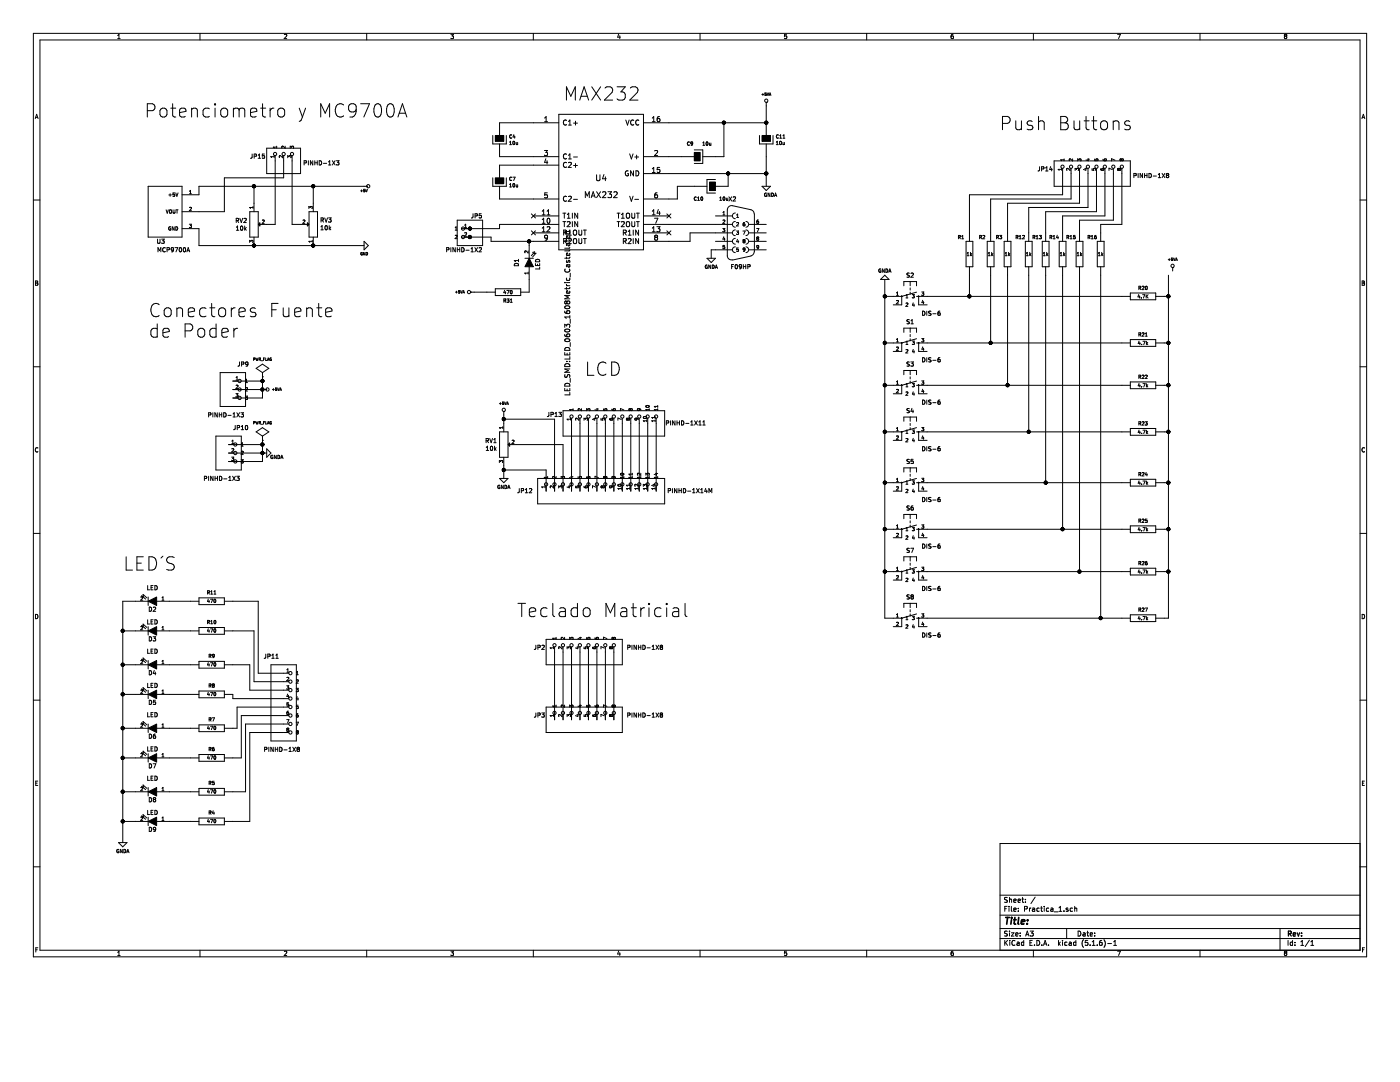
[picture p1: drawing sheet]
EESchema Schematic File Version 4
EELAYER 30 0
EELAYER END
$Descr A3 16535 11693
encoding utf-8
Sheet 1 1
Title ""
Date ""
Rev ""
Comp ""
Comment1 ""
Comment2 ""
Comment3 ""
Comment4 ""
$EndDescr
$Comp
L pinhead:PINHD-1X3 JP15
U 1 1
P 3350 1800
F 0 "JP15" V 3300 2200 50  0000 R CNN
F 1 "PINHD-1X3" V 3221 1572 50  0000 R CNN
F 2 "TerminalBlock_4Ucon:TerminalBlock_4Ucon_1x03_P3.50mm_Horizontal" H 3350 1950 50  0001 C CNN
F 3 "" H 3350 1800 50  0001 C CNN
	1    3350 1800
	0    -1   -1   0   
$EndComp
Wire Wire Line
	2350 2700 2350 2900
$Comp
L power:GND #PWR0101
U 1 1
P 4300 2900
F 0 "#PWR0101" H 4300 2900 30  0001 C CNN
F 1 "GND" V 4200 2850 30  0000 L CNN
F 2 "" H 4300 2900 60  0000 C CNN
F 3 "" H 4300 2900 60  0000 C CNN
	1    4300 2900
	0    -1   -1   0   
$EndComp
Wire Wire Line
	2350 2300 2350 2200
Wire Wire Line
	2350 2200 3000 2200
$Comp
L power:+5V #PWR0102
U 1 1
P 4300 2200
F 0 "#PWR0102" H 4300 2290 20  0001 C CNN
F 1 "+5V" V 4350 2150 30  0000 L CNN
F 2 "" H 4300 2200 60  0000 C CNN
F 3 "" H 4300 2200 60  0000 C CNN
	1    4300 2200
	0    1    1    0   
$EndComp
Wire Wire Line
	2350 2500 2650 2500
Wire Wire Line
	2650 2500 2650 2100
Wire Wire Line
	2650 2100 3350 2100
Wire Wire Line
	3350 2100 3350 1900
Wire Wire Line
	3000 2400 3000 2200
Connection ~ 3000 2200
Wire Wire Line
	2350 2900 3000 2900
$Comp
L device:POT RV2
U 1 1
P 3000 2650
F 0 "RV2" V 2954 2572 50  0000 R CNN
F 1 "10k" V 3045 2572 50  0000 R CNN
F 2 "Potentiometer_THT:Potentiometer_ACP_CA6-H2,5_Horizontal" H 3000 2650 60  0001 C CNN
F 3 "" H 3000 2650 60  0000 C CNN
	1    3000 2650
	0    1    1    0   
$EndComp
Connection ~ 3000 2900
Wire Wire Line
	3000 2900 3700 2900
$Comp
L device:POT RV3
U 1 1
P 3700 2650
F 0 "RV3" V 3746 2572 50  0000 R CNN
F 1 "10k" V 3655 2572 50  0000 R CNN
F 2 "Potentiometer_THT:Potentiometer_ACP_CA6-H2,5_Horizontal" H 3700 2650 60  0001 C CNN
F 3 "" H 3700 2650 60  0000 C CNN
	1    3700 2650
	0    -1   -1   0   
$EndComp
Connection ~ 3700 2900
Wire Wire Line
	3700 2900 4300 2900
Wire Wire Line
	3150 2650 3250 2650
Wire Wire Line
	3250 2650 3250 1900
Wire Wire Line
	3000 2200 3700 2200
Wire Wire Line
	3700 2400 3700 2200
Connection ~ 3700 2200
Wire Wire Line
	3700 2200 4300 2200
Wire Wire Line
	3550 2650 3450 2650
Wire Wire Line
	3450 2650 3450 1900
$Comp
L user:MCP9700A U3
U 1 1
P 1950 2500
F 0 "U3" H 1900 2150 50  0000 C CNN
F 1 "MCP9700A" H 2050 2050 50  0000 C CNN
F 2 "Package_TO_SOT_THT:TO-220-2_Vertical" H 1850 2650 50  0001 C CNN
F 3 "" H 1850 2500 60  0000 C CNN
	1    1950 2500
	1    0    0    -1  
$EndComp
$Comp
L pinhead:PINHD-1X3 JP9
U 1 1
P 2850 4600
F 0 "JP9" H 2800 4900 50  0000 L CNN
F 1 "PINHD-1X3" H 2450 4300 50  0000 L CNN
F 2 "TerminalBlock_4Ucon:TerminalBlock_4Ucon_1x03_P3.50mm_Horizontal" H 2850 4750 50  0001 C CNN
F 3 "" H 2850 4600 50  0001 C CNN
	1    2850 4600
	1    0    0    -1  
$EndComp
$Comp
L pinhead:PINHD-1X3 JP10
U 1 1
P 2800 5350
F 0 "JP10" H 2750 5650 50  0000 L CNN
F 1 "PINHD-1X3" H 2400 5050 50  0000 L CNN
F 2 "TerminalBlock_4Ucon:TerminalBlock_4Ucon_1x03_P3.50mm_Horizontal" H 2800 5500 50  0001 C CNN
F 3 "" H 2800 5350 50  0001 C CNN
	1    2800 5350
	1    0    0    -1  
$EndComp
$Comp
L power:PWR_FLAG #FLG0101
U 1 1
P 3100 4450
F 0 "#FLG0101" H 3100 4545 30  0001 C CNN
F 1 "PWR_FLAG" H 3100 4658 30  0000 C CNN
F 2 "" H 3100 4450 60  0000 C CNN
F 3 "" H 3100 4450 60  0000 C CNN
	1    3100 4450
	1    0    0    -1  
$EndComp
$Comp
L power:+5VA #PWR0106
U 1 1
P 3100 4600
F 0 "#PWR0106" H 3100 4730 20  0001 C CNN
F 1 "+5VA" V 3100 4708 30  0000 L CNN
F 2 "" H 3100 4600 60  0000 C CNN
F 3 "" H 3100 4600 60  0000 C CNN
	1    3100 4600
	0    1    -1   0   
$EndComp
Wire Wire Line
	2750 4600 3100 4600
Wire Wire Line
	2750 4500 3100 4500
Wire Wire Line
	3100 4500 3100 4450
Wire Wire Line
	2750 4700 3100 4700
Wire Wire Line
	3100 4700 3100 4600
Connection ~ 3100 4600
Wire Wire Line
	3100 4500 3100 4600
Connection ~ 3100 4500
$Comp
L power:PWR_FLAG #FLG0102
U 1 1
P 3100 5200
F 0 "#FLG0102" H 3100 5295 30  0001 C CNN
F 1 "PWR_FLAG" H 3100 5408 30  0000 C CNN
F 2 "" H 3100 5200 60  0000 C CNN
F 3 "" H 3100 5200 60  0000 C CNN
	1    3100 5200
	1    0    0    -1  
$EndComp
Wire Wire Line
	2700 5350 3100 5350
Wire Wire Line
	3100 5200 3100 5250
Connection ~ 3100 5350
Wire Wire Line
	2700 5250 3100 5250
Connection ~ 3100 5250
Wire Wire Line
	3100 5250 3100 5350
Wire Wire Line
	2700 5450 3100 5450
Wire Wire Line
	3100 5450 3100 5350
Wire Wire Line
	3100 5350 3150 5350
$Comp
L power:GNDA #PWR0107
U 1 1
P 3150 5350
F 0 "#PWR0107" H 3150 5350 40  0001 C CNN
F 1 "GNDA" V 3100 5150 40  0000 L CNN
F 2 "" H 3150 5350 60  0000 C CNN
F 3 "" H 3150 5350 60  0000 C CNN
	1    3150 5350
	0    -1   -1   0   
$EndComp
$Comp
L pinhead:PINHD-1X11 JP13
U 1 1
P 7250 4900
F 0 "JP13" V 7250 5600 50  0000 C CNN
F 1 "PINHD-1X11" V 7150 4050 50  0000 C CNN
F 2 "TerminalBlock_4Ucon:TerminalBlock_4Ucon_1x11_P3.50mm_Horizontal" H 7250 5050 50  0001 C CNN
F 3 "" H 7250 4900 50  0001 C CNN
	1    7250 4900
	0    -1   -1   0   
$EndComp
$Comp
L device:POT RV1
U 1 1
P 5950 5250
F 0 "RV1" V 5904 5173 50  0000 R CNN
F 1 "10k" V 5995 5173 50  0000 R CNN
F 2 "Potentiometer_THT:Potentiometer_ACP_CA6-H2,5_Horizontal" H 5950 5250 60  0001 C CNN
F 3 "" H 5950 5250 60  0000 C CNN
	1    5950 5250
	0    1    1    0   
$EndComp
$Comp
L pinhead:PINHD-1X14M JP12
U 1 1
P 7050 5700
F 0 "JP12" V 6950 6550 50  0000 C CNN
F 1 "PINHD-1X14M" V 6950 4600 50  0000 C CNN
F 2 "TerminalBlock_4Ucon:TerminalBlock_4Ucon_1x14_P3.50mm_Horizontal" H 7050 5850 50  0001 C CNN
F 3 "" H 7050 5700 50  0001 C CNN
	1    7050 5700
	0    -1   -1   0   
$EndComp
$Comp
L power:GNDA #PWR0108
U 1 1
P 5950 5650
F 0 "#PWR0108" H 5950 5650 40  0001 C CNN
F 1 "GNDA" H 5950 5550 40  0000 C CNN
F 2 "" H 5950 5650 60  0000 C CNN
F 3 "" H 5950 5650 60  0000 C CNN
	1    5950 5650
	1    0    0    -1  
$EndComp
$Comp
L power:+5VA #PWR0109
U 1 1
P 5950 4900
F 0 "#PWR0109" H 5950 5030 20  0001 C CNN
F 1 "+5VA" H 5950 5038 30  0000 C CNN
F 2 "" H 5950 4900 60  0000 C CNN
F 3 "" H 5950 4900 60  0000 C CNN
	1    5950 4900
	1    0    0    -1  
$EndComp
Wire Wire Line
	5950 4900 5950 4950
Wire Wire Line
	5950 5500 5950 5550
Wire Wire Line
	5950 5550 6450 5550
Wire Wire Line
	6450 5550 6450 5800
Connection ~ 5950 5550
Wire Wire Line
	5950 5550 5950 5650
Wire Wire Line
	5950 4950 6550 4950
Connection ~ 5950 4950
Wire Wire Line
	5950 4950 5950 5000
Wire Wire Line
	6100 5250 6650 5250
Wire Wire Line
	6650 5250 6650 5800
Wire Wire Line
	6550 4950 6550 5800
Wire Wire Line
	6750 5800 6750 5000
Wire Wire Line
	6850 5800 6850 5000
Wire Wire Line
	6950 5000 6950 5800
Wire Wire Line
	7050 5000 7050 5800
Wire Wire Line
	7150 5800 7150 5000
Wire Wire Line
	7250 5800 7250 5000
Wire Wire Line
	7350 5800 7350 5000
Wire Wire Line
	7450 5000 7450 5800
Wire Wire Line
	7550 5800 7550 5000
Wire Wire Line
	7650 5000 7650 5800
Wire Wire Line
	7750 5800 7750 5000
$Comp
L switch-tact:DTSM-6 S2
U 1 1
P 10750 3500
F 0 "S2" V 10500 3500 50  0000 C CNN
F 1 "DIS-6" V 10950 3750 50  0000 C CNN
F 2 "Button_Switch_THT:SW_PUSH_6mm" H 10750 3650 50  0001 C CNN
F 3 "" H 10750 3500 50  0001 C CNN
	1    10750 3500
	0    1    1    0   
$EndComp
$Comp
L switch-tact:DTSM-6 S1
U 1 1
P 10750 4050
F 0 "S1" V 10500 4050 50  0000 C CNN
F 1 "DIS-6" V 10950 4300 50  0000 C CNN
F 2 "Button_Switch_THT:SW_PUSH_6mm" H 10750 4200 50  0001 C CNN
F 3 "" H 10750 4050 50  0001 C CNN
	1    10750 4050
	0    1    1    0   
$EndComp
$Comp
L switch-tact:DTSM-6 S3
U 1 1
P 10750 4550
F 0 "S3" V 10500 4550 50  0000 C CNN
F 1 "DIS-6" V 10950 4800 50  0000 C CNN
F 2 "Button_Switch_THT:SW_PUSH_6mm" H 10750 4700 50  0001 C CNN
F 3 "" H 10750 4550 50  0001 C CNN
	1    10750 4550
	0    1    1    0   
$EndComp
$Comp
L switch-tact:DTSM-6 S4
U 1 1
P 10750 5100
F 0 "S4" V 10500 5100 50  0000 C CNN
F 1 "DIS-6" V 10950 5350 50  0000 C CNN
F 2 "Button_Switch_THT:SW_PUSH_6mm" H 10750 5250 50  0001 C CNN
F 3 "" H 10750 5100 50  0001 C CNN
	1    10750 5100
	0    1    1    0   
$EndComp
$Comp
L switch-tact:DTSM-6 S5
U 1 1
P 10750 5700
F 0 "S5" V 10500 5700 50  0000 C CNN
F 1 "DIS-6" V 10950 5950 50  0000 C CNN
F 2 "Button_Switch_THT:SW_PUSH_6mm" H 10750 5850 50  0001 C CNN
F 3 "" H 10750 5700 50  0001 C CNN
	1    10750 5700
	0    1    1    0   
$EndComp
$Comp
L switch-tact:DTSM-6 S6
U 1 1
P 10750 6250
F 0 "S6" V 10500 6250 50  0000 C CNN
F 1 "DIS-6" V 10950 6500 50  0000 C CNN
F 2 "Button_Switch_THT:SW_PUSH_6mm" H 10750 6400 50  0001 C CNN
F 3 "" H 10750 6250 50  0001 C CNN
	1    10750 6250
	0    1    1    0   
$EndComp
$Comp
L switch-tact:DTSM-6 S7
U 1 1
P 10750 6750
F 0 "S7" V 10500 6750 50  0000 C CNN
F 1 "DIS-6" V 10950 7000 50  0000 C CNN
F 2 "Button_Switch_THT:SW_PUSH_6mm" H 10750 6900 50  0001 C CNN
F 3 "" H 10750 6750 50  0001 C CNN
	1    10750 6750
	0    1    1    0   
$EndComp
$Comp
L switch-tact:DTSM-6 S8
U 1 1
P 10750 7300
F 0 "S8" V 10500 7300 50  0000 C CNN
F 1 "DIS-6" V 10950 7550 50  0000 C CNN
F 2 "Button_Switch_THT:SW_PUSH_6mm" H 10750 7450 50  0001 C CNN
F 3 "" H 10750 7300 50  0001 C CNN
	1    10750 7300
	0    1    1    0   
$EndComp
$Comp
L power:GNDA #PWR0110
U 1 1
P 10450 3300
F 0 "#PWR0110" H 10450 3300 40  0001 C CNN
F 1 "GNDA" H 10450 3200 40  0000 C CNN
F 2 "" H 10450 3300 60  0000 C CNN
F 3 "" H 10450 3300 60  0000 C CNN
	1    10450 3300
	1    0    0    1   
$EndComp
Wire Wire Line
	10450 3300 10450 3500
Wire Wire Line
	10450 7300 10550 7300
Wire Wire Line
	10550 3500 10450 3500
Connection ~ 10450 3500
Wire Wire Line
	10450 3500 10450 4050
Wire Wire Line
	10450 4050 10550 4050
Connection ~ 10450 4050
Wire Wire Line
	10450 4050 10450 4550
Wire Wire Line
	10550 4550 10450 4550
Connection ~ 10450 4550
Wire Wire Line
	10450 4550 10450 5100
Wire Wire Line
	10550 5100 10450 5100
Connection ~ 10450 5100
Wire Wire Line
	10450 5100 10450 5700
Wire Wire Line
	10550 5700 10450 5700
Connection ~ 10450 5700
Wire Wire Line
	10450 5700 10450 6250
Wire Wire Line
	10550 6250 10450 6250
Connection ~ 10450 6250
Wire Wire Line
	10450 6250 10450 6750
Wire Wire Line
	10550 6750 10450 6750
Connection ~ 10450 6750
Wire Wire Line
	10450 6750 10450 7300
$Comp
L device:R R20
U 1 1
P 13500 3500
F 0 "R20" V 13400 3500 40  0000 C CNN
F 1 "4.7K" V 13500 3500 40  0000 C CNN
F 2 "Resistor_THT:R_Axial_DIN0204_L3.6mm_D1.6mm_P7.62mm_Horizontal" V 13430 3500 30  0001 C CNN
F 3 "" H 13500 3500 30  0000 C CNN
	1    13500 3500
	0    1    1    0   
$EndComp
$Comp
L device:R R21
U 1 1
P 13500 4050
F 0 "R21" V 13400 4050 40  0000 C CNN
F 1 "4.7k" V 13500 4050 40  0000 C CNN
F 2 "Resistor_THT:R_Axial_DIN0204_L3.6mm_D1.6mm_P7.62mm_Horizontal" V 13430 4050 30  0001 C CNN
F 3 "" H 13500 4050 30  0000 C CNN
	1    13500 4050
	0    1    1    0   
$EndComp
$Comp
L device:R R22
U 1 1
P 13500 4550
F 0 "R22" V 13400 4550 40  0000 C CNN
F 1 "4.7k" V 13500 4550 40  0000 C CNN
F 2 "Resistor_THT:R_Axial_DIN0204_L3.6mm_D1.6mm_P7.62mm_Horizontal" V 13430 4550 30  0001 C CNN
F 3 "" H 13500 4550 30  0000 C CNN
	1    13500 4550
	0    1    1    0   
$EndComp
$Comp
L device:R R23
U 1 1
P 13500 5100
F 0 "R23" V 13400 5100 40  0000 C CNN
F 1 "4.7k" V 13500 5100 40  0000 C CNN
F 2 "Resistor_THT:R_Axial_DIN0204_L3.6mm_D1.6mm_P7.62mm_Horizontal" V 13430 5100 30  0001 C CNN
F 3 "" H 13500 5100 30  0000 C CNN
	1    13500 5100
	0    1    1    0   
$EndComp
$Comp
L device:R R24
U 1 1
P 13500 5700
F 0 "R24" V 13400 5700 40  0000 C CNN
F 1 "4.7k" V 13500 5700 40  0000 C CNN
F 2 "Resistor_THT:R_Axial_DIN0204_L3.6mm_D1.6mm_P7.62mm_Horizontal" V 13430 5700 30  0001 C CNN
F 3 "" H 13500 5700 30  0000 C CNN
	1    13500 5700
	0    1    1    0   
$EndComp
$Comp
L device:R R26
U 1 1
P 13500 6750
F 0 "R26" V 13400 6750 40  0000 C CNN
F 1 "4.7k" V 13500 6750 40  0000 C CNN
F 2 "Resistor_THT:R_Axial_DIN0204_L3.6mm_D1.6mm_P7.62mm_Horizontal" V 13430 6750 30  0001 C CNN
F 3 "" H 13500 6750 30  0000 C CNN
	1    13500 6750
	0    1    1    0   
$EndComp
$Comp
L device:R R27
U 1 1
P 13500 7300
F 0 "R27" V 13400 7300 40  0000 C CNN
F 1 "4.7k" V 13500 7300 40  0000 C CNN
F 2 "Resistor_THT:R_Axial_DIN0204_L3.6mm_D1.6mm_P7.62mm_Horizontal" V 13430 7300 30  0001 C CNN
F 3 "" H 13500 7300 30  0000 C CNN
	1    13500 7300
	0    1    1    0   
$EndComp
$Comp
L power:+5VA #PWR0111
U 1 1
P 13850 3200
F 0 "#PWR0111" H 13850 3330 20  0001 C CNN
F 1 "+5VA" H 13850 3338 30  0000 C CNN
F 2 "" H 13850 3200 60  0000 C CNN
F 3 "" H 13850 3200 60  0000 C CNN
	1    13850 3200
	1    0    0    -1  
$EndComp
Wire Wire Line
	13800 3250 13800 3500
Wire Wire Line
	13800 7300 13750 7300
Wire Wire Line
	13750 4050 13800 4050
Connection ~ 13800 4050
Wire Wire Line
	13800 4050 13800 4550
Wire Wire Line
	13750 4550 13800 4550
Connection ~ 13800 4550
Wire Wire Line
	13800 4550 13800 5100
Wire Wire Line
	13750 5100 13800 5100
Connection ~ 13800 5100
Wire Wire Line
	13800 5100 13800 5700
Wire Wire Line
	13750 5700 13800 5700
Connection ~ 13800 5700
Wire Wire Line
	13800 5700 13800 6250
Wire Wire Line
	13750 6250 13800 6250
Connection ~ 13800 6250
Wire Wire Line
	13800 6250 13800 6750
Wire Wire Line
	13750 6750 13800 6750
Connection ~ 13800 6750
Wire Wire Line
	13800 6750 13800 7300
Wire Wire Line
	13750 3500 13800 3500
Connection ~ 13800 3500
Wire Wire Line
	13800 3500 13800 4050
Wire Wire Line
	10950 3500 11450 3500
Wire Wire Line
	10950 4550 11900 4550
Wire Wire Line
	10950 5100 12150 5100
Wire Wire Line
	10950 6250 12550 6250
Wire Wire Line
	10950 6750 12750 6750
Wire Wire Line
	10950 7300 13000 7300
$Comp
L device:R R25
U 1 1
P 13500 6250
F 0 "R25" V 13400 6250 40  0000 C CNN
F 1 "4.7k" V 13500 6250 40  0000 C CNN
F 2 "Resistor_THT:R_Axial_DIN0204_L3.6mm_D1.6mm_P7.62mm_Horizontal" V 13430 6250 30  0001 C CNN
F 3 "" H 13500 6250 30  0000 C CNN
	1    13500 6250
	0    1    1    0   
$EndComp
$Comp
L device:R R1
U 1 1
P 11450 3000
F 0 "R1" H 11350 3200 40  0000 C CNN
F 1 "1k" H 11450 3000 40  0000 C CNN
F 2 "Resistor_THT:R_Axial_DIN0204_L3.6mm_D1.6mm_P7.62mm_Horizontal" V 11380 3000 30  0001 C CNN
F 3 "" H 11450 3000 30  0000 C CNN
	1    11450 3000
	1    0    0    -1  
$EndComp
$Comp
L device:R R2
U 1 1
P 11700 3000
F 0 "R2" H 11600 3200 40  0000 C CNN
F 1 "1k" H 11700 3000 40  0000 C CNN
F 2 "Resistor_THT:R_Axial_DIN0204_L3.6mm_D1.6mm_P7.62mm_Horizontal" V 11630 3000 30  0001 C CNN
F 3 "" H 11700 3000 30  0000 C CNN
	1    11700 3000
	1    0    0    -1  
$EndComp
$Comp
L device:R R3
U 1 1
P 11900 3000
F 0 "R3" H 11800 3200 40  0000 C CNN
F 1 "1k" H 11900 3000 40  0000 C CNN
F 2 "Resistor_THT:R_Axial_DIN0204_L3.6mm_D1.6mm_P7.62mm_Horizontal" V 11830 3000 30  0001 C CNN
F 3 "" H 11900 3000 30  0000 C CNN
	1    11900 3000
	1    0    0    -1  
$EndComp
$Comp
L device:R R12
U 1 1
P 12150 3000
F 0 "R12" H 12050 3200 40  0000 C CNN
F 1 "1k" H 12150 3000 40  0000 C CNN
F 2 "Resistor_THT:R_Axial_DIN0204_L3.6mm_D1.6mm_P7.62mm_Horizontal" V 12080 3000 30  0001 C CNN
F 3 "" H 12150 3000 30  0000 C CNN
	1    12150 3000
	1    0    0    -1  
$EndComp
$Comp
L device:R R13
U 1 1
P 12350 3000
F 0 "R13" H 12250 3200 40  0000 C CNN
F 1 "1k" H 12350 3000 40  0000 C CNN
F 2 "Resistor_THT:R_Axial_DIN0204_L3.6mm_D1.6mm_P7.62mm_Horizontal" V 12280 3000 30  0001 C CNN
F 3 "" H 12350 3000 30  0000 C CNN
	1    12350 3000
	1    0    0    -1  
$EndComp
$Comp
L device:R R14
U 1 1
P 12550 3000
F 0 "R14" H 12450 3200 40  0000 C CNN
F 1 "1k" H 12550 3000 40  0000 C CNN
F 2 "Resistor_THT:R_Axial_DIN0204_L3.6mm_D1.6mm_P7.62mm_Horizontal" V 12480 3000 30  0001 C CNN
F 3 "" H 12550 3000 30  0000 C CNN
	1    12550 3000
	1    0    0    -1  
$EndComp
$Comp
L device:R R15
U 1 1
P 12750 3000
F 0 "R15" H 12650 3200 40  0000 C CNN
F 1 "1k" H 12750 3000 40  0000 C CNN
F 2 "Resistor_THT:R_Axial_DIN0204_L3.6mm_D1.6mm_P7.62mm_Horizontal" V 12680 3000 30  0001 C CNN
F 3 "" H 12750 3000 30  0000 C CNN
	1    12750 3000
	1    0    0    -1  
$EndComp
$Comp
L device:R R16
U 1 1
P 13000 3000
F 0 "R16" H 12900 3200 40  0000 C CNN
F 1 "1k" H 13000 3000 40  0000 C CNN
F 2 "Resistor_THT:R_Axial_DIN0204_L3.6mm_D1.6mm_P7.62mm_Horizontal" V 12930 3000 30  0001 C CNN
F 3 "" H 13000 3000 30  0000 C CNN
	1    13000 3000
	1    0    0    -1  
$EndComp
Wire Wire Line
	11700 2750 11700 2350
Wire Wire Line
	12950 2500 12950 2050
Wire Wire Line
	12350 2500 12950 2500
Wire Wire Line
	12350 2750 12350 2500
Wire Wire Line
	12850 2450 12850 2050
Wire Wire Line
	12150 2450 12850 2450
Wire Wire Line
	12150 2750 12150 2450
Wire Wire Line
	12650 2350 12650 2050
Wire Wire Line
	11700 2350 12650 2350
Wire Wire Line
	12750 2400 12750 2050
Wire Wire Line
	11900 2400 12750 2400
Wire Wire Line
	11900 2750 11900 2400
$Comp
L pinhead:PINHD-1X8 JP14
U 1 1
P 12950 1950
F 0 "JP14" V 12900 2650 50  0000 R CNN
F 1 "PINHD-1X8" V 12821 1522 50  0000 R CNN
F 2 "TerminalBlock_4Ucon:TerminalBlock_4Ucon_1x08_P3.50mm_Horizontal" H 12950 2100 50  0001 C CNN
F 3 "" H 12950 1950 50  0001 C CNN
	1    12950 1950
	0    -1   -1   0   
$EndComp
Wire Wire Line
	12550 2750 12550 2550
Wire Wire Line
	13050 2550 13050 2050
Wire Wire Line
	12550 2550 13050 2550
Wire Wire Line
	12750 2750 12750 2600
Wire Wire Line
	12750 2600 13150 2600
Wire Wire Line
	13150 2600 13150 2050
Wire Wire Line
	13000 2750 13000 2650
Wire Wire Line
	13000 2650 13250 2650
Wire Wire Line
	13250 2650 13250 2050
Wire Wire Line
	11450 3250 11450 3500
Connection ~ 11450 3500
Wire Wire Line
	11450 3500 13250 3500
Wire Wire Line
	10950 4050 11700 4050
Wire Wire Line
	11700 3250 11700 4050
Connection ~ 11700 4050
Wire Wire Line
	11700 4050 13250 4050
Wire Wire Line
	11900 3250 11900 4550
Connection ~ 11900 4550
Wire Wire Line
	10950 5700 12350 5700
Wire Wire Line
	11900 4550 13250 4550
Wire Wire Line
	12150 3250 12150 5100
Connection ~ 12150 5100
Wire Wire Line
	12150 5100 13250 5100
Wire Wire Line
	12350 3250 12350 5700
Connection ~ 12350 5700
Wire Wire Line
	12350 5700 13250 5700
Wire Wire Line
	12550 3250 12550 6250
Connection ~ 12550 6250
Wire Wire Line
	12550 6250 13250 6250
Wire Wire Line
	12750 3250 12750 6750
Connection ~ 12750 6750
Wire Wire Line
	12750 6750 13250 6750
Wire Wire Line
	13000 3250 13000 7300
Connection ~ 13000 7300
Wire Wire Line
	13000 7300 13250 7300
Wire Wire Line
	5800 2800 5800 2850
Connection ~ 5550 2800
Wire Wire Line
	5450 2800 5550 2800
Wire Wire Line
	5550 2800 5800 2800
Wire Wire Line
	5800 2850 6250 2850
$Comp
L device:CAPAPOL C7
U 1 1
P 5900 2150
F 0 "C7" H 6009 2188 40  0000 L CNN
F 1 "10u" H 6009 2112 40  0000 L CNN
F 2 "Capacitor_THT:CP_Radial_D4.0mm_P2.00mm" H 6000 2000 30  0001 C CNN
F 3 "" H 5900 2150 300 0000 C CNN
	1    5900 2150
	1    0    0    -1  
$EndComp
$Comp
L device:CAPAPOL C4
U 1 1
P 5900 1650
F 0 "C4" H 6009 1688 40  0000 L CNN
F 1 "10u" H 6009 1612 40  0000 L CNN
F 2 "Capacitor_THT:CP_Radial_D4.0mm_P2.00mm" H 6000 1500 30  0001 C CNN
F 3 "" H 5900 1650 300 0000 C CNN
	1    5900 1650
	1    0    0    -1  
$EndComp
$Comp
L power:+5VA #PWR0103
U 1 1
P 9050 1250
F 0 "#PWR0103" H 9050 1380 20  0001 C CNN
F 1 "+5VA" H 9050 1388 30  0000 C CNN
F 2 "" H 9050 1250 60  0000 C CNN
F 3 "" H 9050 1250 60  0000 C CNN
	1    9050 1250
	1    0    0    -1  
$EndComp
Wire Wire Line
	9050 1250 9050 1450
Connection ~ 9050 1450
$Comp
L power:GNDA #PWR0104
U 1 1
P 9050 2200
F 0 "#PWR0104" H 9050 2200 40  0001 C CNN
F 1 "GNDA" H 9100 2100 40  0000 C CNN
F 2 "" H 9050 2200 60  0000 C CNN
F 3 "" H 9050 2200 60  0000 C CNN
	1    9050 2200
	1    0    0    -1  
$EndComp
$Comp
L device:CAPAPOL C9
U 1 1
P 8250 1850
F 0 "C9" V 8400 1950 40  0000 C CNN
F 1 "10u" V 8400 1750 40  0000 C CNN
F 2 "Capacitor_THT:CP_Radial_D4.0mm_P2.00mm" H 8350 1700 30  0001 C CNN
F 3 "" H 8250 1850 300 0000 C CNN
	1    8250 1850
	0    -1   -1   0   
$EndComp
Wire Wire Line
	8450 1850 8550 1850
Wire Wire Line
	8550 1850 8550 1450
Connection ~ 8550 1450
Wire Wire Line
	8550 1450 9050 1450
$Comp
L device:CAPAPOL C10
U 1 1
P 8400 2200
F 0 "C10" V 8250 2050 40  0000 C CNN
F 1 "10u" V 8250 2350 40  0000 C CNN
F 2 "Capacitor_THT:CP_Radial_D4.0mm_P2.00mm" H 8500 2050 30  0001 C CNN
F 3 "" H 8400 2200 300 0000 C CNN
	1    8400 2200
	0    1    -1   0   
$EndComp
Wire Wire Line
	7900 1450 8550 1450
Wire Wire Line
	5900 2350 6300 2350
Wire Wire Line
	5900 1950 6300 1950
Wire Wire Line
	5900 1850 6300 1850
Wire Wire Line
	7900 1850 8050 1850
Wire Wire Line
	5900 1450 6300 1450
Wire Wire Line
	9050 1850 9050 2050
Connection ~ 9050 2050
$Comp
L interface:MAX232 U4
U 1 1
P 7100 2150
F 0 "U4" H 7100 2200 70  0000 C CNN
F 1 "MAX232" H 7100 2000 70  0000 C CNN
F 2 "Package_DIP:DIP-16_W7.62mm_Socket" H 7100 2150 60  0001 C CNN
F 3 "" H 7100 2150 60  0000 C CNN
	1    7100 2150
	1    0    0    -1  
$EndComp
Wire Wire Line
	7900 2050 8600 2050
Wire Wire Line
	7900 2350 8000 2350
Wire Wire Line
	8000 2350 8000 2200
Wire Wire Line
	8000 2200 8200 2200
Wire Wire Line
	9050 2050 9050 2200
Wire Wire Line
	8600 2200 8600 2050
Connection ~ 8600 2050
Wire Wire Line
	8600 2050 9050 2050
NoConn ~ 7900 2550
NoConn ~ 7900 2750
$Comp
L pinhead:PINHD-1X2 JP5
U 1 1
P 5450 2800
F 0 "JP5" H 5200 3050 50  0000 L CNN
F 1 "PINHD-1X2" H 5200 2650 50  0000 L CNN
F 2 "TerminalBlock_4Ucon:TerminalBlock_4Ucon_1x02_P3.50mm_Horizontal" H 5450 2950 50  0001 C CNN
F 3 "" H 5450 2800 50  0001 C CNN
	1    5450 2800
	-1   0    0    -1  
$EndComp
Wire Wire Line
	5900 2700 5900 2650
Wire Wire Line
	5900 2650 6300 2650
Wire Wire Line
	5450 2700 5550 2700
Connection ~ 5550 2700
Wire Wire Line
	5550 2700 5900 2700
NoConn ~ 6300 2750
NoConn ~ 6300 2550
$Comp
L device:CAPAPOL C11
U 1 1
P 9050 1650
F 0 "C11" H 9159 1688 40  0000 L CNN
F 1 "10u" H 9159 1612 40  0000 L CNN
F 2 "Capacitor_THT:CP_Radial_D4.0mm_P2.00mm" H 9150 1500 30  0001 C CNN
F 3 "" H 9050 1650 300 0000 C CNN
	1    9050 1650
	1    0    0    -1  
$EndComp
Wire Wire Line
	12550 2300 12550 2050
$Comp
L power:GNDA #PWR0105
U 1 1
P 8400 3050
F 0 "#PWR0105" H 8400 3050 40  0001 C CNN
F 1 "GNDA" H 8400 2950 40  0000 C CNN
F 2 "" H 8400 3050 60  0000 C CNN
F 3 "" H 8400 3050 60  0000 C CNN
	1    8400 3050
	1    0    0    -1  
$EndComp
Wire Wire Line
	8400 3050 8400 2950
Wire Wire Line
	8400 2950 8450 2950
$Comp
L con-subd:F09HP X2
U 1 1
P 8750 2750
F 0 "X2" H 8650 3150 50  0000 C CNN
F 1 "F09HP" H 8750 2350 50  0000 C CNN
F 2 "Connector_Dsub:DSUB-9_Male_Horizontal_P2.77x2.84mm_EdgePinOffset4.94mm_Housed_MountingHolesOffset7.48mm" H 8750 2900 50  0001 C CNN
F 3 "" H 8750 2750 50  0001 C CNN
	1    8750 2750
	1    0    0    -1  
$EndComp
Wire Wire Line
	11450 2300 12550 2300
Wire Wire Line
	11450 2750 11450 2300
Wire Wire Line
	7900 2850 8150 2850
Wire Wire Line
	8150 2850 8150 2750
Wire Wire Line
	8150 2750 8450 2750
Wire Wire Line
	7900 2650 8450 2650
Text Notes 1700 1400 0    157  ~ 0
Potenciometro y MC9700A
Text Notes 6650 1200 0    157  ~ 0
MAX232
Text Notes 11800 1550 0    157  ~ 0
Push Buttons
Text Notes 6900 4450 0    157  ~ 0
LCD
Text Notes 1750 4000 0    157  ~ 0
Conectores Fuente \nde Poder 
$Comp
L pinhead:PINHD-1X8 JP11
U 1 1
P 3450 8350
F 0 "JP11" H 3300 8950 50  0000 R CNN
F 1 "PINHD-1X8" H 3550 7850 50  0000 R CNN
F 2 "TerminalBlock_4Ucon:TerminalBlock_4Ucon_1x08_P3.50mm_Horizontal" H 3450 8500 50  0001 C CNN
F 3 "" H 3450 8350 50  0001 C CNN
	1    3450 8350
	1    0    0    -1  
$EndComp
$Comp
L device:R R11
U 1 1
P 2500 7100
F 0 "R11" V 2600 7100 40  0000 C CNN
F 1 "470" V 2500 7100 40  0000 C CNN
F 2 "Resistor_THT:R_Axial_DIN0204_L3.6mm_D1.6mm_P7.62mm_Horizontal" V 2430 7100 30  0001 C CNN
F 3 "" H 2500 7100 30  0000 C CNN
	1    2500 7100
	0    -1   -1   0   
$EndComp
$Comp
L device:R R10
U 1 1
P 2500 7450
F 0 "R10" V 2600 7450 40  0000 C CNN
F 1 "470" V 2500 7450 40  0000 C CNN
F 2 "Resistor_THT:R_Axial_DIN0204_L3.6mm_D1.6mm_P7.62mm_Horizontal" V 2430 7450 30  0001 C CNN
F 3 "" H 2500 7450 30  0000 C CNN
	1    2500 7450
	0    -1   -1   0   
$EndComp
Wire Wire Line
	2000 7100 2250 7100
$Comp
L device:LED D2
U 1 1
P 1800 7100
F 0 "D2" H 1800 7200 50  0000 C CNN
F 1 "LED" H 1800 6946 50  0000 C CNN
F 2 "LED_SMD:LED_0805_2012Metric_Castellated" H 1800 7100 60  0001 C CNN
F 3 "" H 1800 7100 60  0000 C CNN
	1    1800 7100
	-1   0    0    1   
$EndComp
$Comp
L device:LED D3
U 1 1
P 1800 7450
F 0 "D3" H 1800 7550 50  0000 C CNN
F 1 "LED" H 1800 7350 50  0000 C CNN
F 2 "LED_SMD:LED_0805_2012Metric_Castellated" H 1800 7450 60  0001 C CNN
F 3 "" H 1800 7450 60  0000 C CNN
	1    1800 7450
	-1   0    0    1   
$EndComp
Wire Wire Line
	2000 7450 2250 7450
$Comp
L device:R R9
U 1 1
P 2500 7850
F 0 "R9" V 2600 7850 40  0000 C CNN
F 1 "470" V 2500 7850 40  0000 C CNN
F 2 "Resistor_THT:R_Axial_DIN0204_L3.6mm_D1.6mm_P7.62mm_Horizontal" V 2430 7850 30  0001 C CNN
F 3 "" H 2500 7850 30  0000 C CNN
	1    2500 7850
	0    -1   -1   0   
$EndComp
$Comp
L device:R R8
U 1 1
P 2500 8200
F 0 "R8" V 2600 8200 40  0000 C CNN
F 1 "470" V 2500 8200 40  0000 C CNN
F 2 "Resistor_THT:R_Axial_DIN0204_L3.6mm_D1.6mm_P7.62mm_Horizontal" V 2430 8200 30  0001 C CNN
F 3 "" H 2500 8200 30  0000 C CNN
	1    2500 8200
	0    -1   -1   0   
$EndComp
Wire Wire Line
	2000 7850 2250 7850
$Comp
L device:LED D4
U 1 1
P 1800 7850
F 0 "D4" H 1800 7950 50  0000 C CNN
F 1 "LED" H 1800 7696 50  0000 C CNN
F 2 "LED_SMD:LED_0805_2012Metric_Castellated" H 1800 7850 60  0001 C CNN
F 3 "" H 1800 7850 60  0000 C CNN
	1    1800 7850
	-1   0    0    1   
$EndComp
$Comp
L device:LED D5
U 1 1
P 1800 8200
F 0 "D5" H 1800 8300 50  0000 C CNN
F 1 "LED" H 1800 8100 50  0000 C CNN
F 2 "LED_SMD:LED_0805_2012Metric_Castellated" H 1800 8200 60  0001 C CNN
F 3 "" H 1800 8200 60  0000 C CNN
	1    1800 8200
	-1   0    0    1   
$EndComp
Wire Wire Line
	2000 8200 2250 8200
$Comp
L device:R R7
U 1 1
P 2500 8600
F 0 "R7" V 2600 8600 40  0000 C CNN
F 1 "470" V 2500 8600 40  0000 C CNN
F 2 "Resistor_THT:R_Axial_DIN0204_L3.6mm_D1.6mm_P7.62mm_Horizontal" V 2430 8600 30  0001 C CNN
F 3 "" H 2500 8600 30  0000 C CNN
	1    2500 8600
	0    -1   -1   0   
$EndComp
$Comp
L device:R R6
U 1 1
P 2500 8950
F 0 "R6" V 2600 8950 40  0000 C CNN
F 1 "470" V 2500 8950 40  0000 C CNN
F 2 "Resistor_THT:R_Axial_DIN0204_L3.6mm_D1.6mm_P7.62mm_Horizontal" V 2430 8950 30  0001 C CNN
F 3 "" H 2500 8950 30  0000 C CNN
	1    2500 8950
	0    -1   -1   0   
$EndComp
Wire Wire Line
	2000 8600 2250 8600
$Comp
L device:LED D6
U 1 1
P 1800 8600
F 0 "D6" H 1800 8700 50  0000 C CNN
F 1 "LED" H 1800 8446 50  0000 C CNN
F 2 "LED_SMD:LED_0805_2012Metric_Castellated" H 1800 8600 60  0001 C CNN
F 3 "" H 1800 8600 60  0000 C CNN
	1    1800 8600
	-1   0    0    1   
$EndComp
$Comp
L device:LED D7
U 1 1
P 1800 8950
F 0 "D7" H 1800 9050 50  0000 C CNN
F 1 "LED" H 1800 8850 50  0000 C CNN
F 2 "LED_SMD:LED_0805_2012Metric_Castellated" H 1800 8950 60  0001 C CNN
F 3 "" H 1800 8950 60  0000 C CNN
	1    1800 8950
	-1   0    0    1   
$EndComp
Wire Wire Line
	2000 8950 2250 8950
$Comp
L device:R R5
U 1 1
P 2500 9350
F 0 "R5" V 2600 9350 40  0000 C CNN
F 1 "470" V 2500 9350 40  0000 C CNN
F 2 "Resistor_THT:R_Axial_DIN0204_L3.6mm_D1.6mm_P7.62mm_Horizontal" V 2430 9350 30  0001 C CNN
F 3 "" H 2500 9350 30  0000 C CNN
	1    2500 9350
	0    -1   -1   0   
$EndComp
$Comp
L device:R R4
U 1 1
P 2500 9700
F 0 "R4" V 2600 9700 40  0000 C CNN
F 1 "470" V 2500 9700 40  0000 C CNN
F 2 "Resistor_THT:R_Axial_DIN0204_L3.6mm_D1.6mm_P7.62mm_Horizontal" V 2430 9700 30  0001 C CNN
F 3 "" H 2500 9700 30  0000 C CNN
	1    2500 9700
	0    -1   -1   0   
$EndComp
Wire Wire Line
	2000 9350 2250 9350
$Comp
L device:LED D8
U 1 1
P 1800 9350
F 0 "D8" H 1800 9450 50  0000 C CNN
F 1 "LED" H 1800 9196 50  0000 C CNN
F 2 "LED_SMD:LED_0805_2012Metric_Castellated" H 1800 9350 60  0001 C CNN
F 3 "" H 1800 9350 60  0000 C CNN
	1    1800 9350
	-1   0    0    1   
$EndComp
$Comp
L device:LED D9
U 1 1
P 1800 9700
F 0 "D9" H 1800 9800 50  0000 C CNN
F 1 "LED" H 1800 9600 50  0000 C CNN
F 2 "LED_SMD:LED_0805_2012Metric_Castellated" H 1800 9700 60  0001 C CNN
F 3 "" H 1800 9700 60  0000 C CNN
	1    1800 9700
	-1   0    0    1   
$EndComp
Wire Wire Line
	2000 9700 2250 9700
Wire Wire Line
	3350 7950 3050 7950
Wire Wire Line
	3050 7950 3050 7100
Wire Wire Line
	3050 7100 2750 7100
Wire Wire Line
	3350 8050 3000 8050
Wire Wire Line
	3000 8050 3000 7450
Wire Wire Line
	3000 7450 2750 7450
Wire Wire Line
	3350 8150 2950 8150
Wire Wire Line
	2950 8150 2950 7850
Wire Wire Line
	2950 7850 2750 7850
Wire Wire Line
	3350 8250 2750 8250
Wire Wire Line
	2750 8250 2750 8200
Wire Wire Line
	3350 8350 2800 8350
Wire Wire Line
	2800 8350 2800 8600
Wire Wire Line
	2800 8600 2750 8600
Wire Wire Line
	3350 8450 2850 8450
Wire Wire Line
	2850 8450 2850 8950
Wire Wire Line
	2850 8950 2750 8950
Wire Wire Line
	3350 8550 2900 8550
Wire Wire Line
	2900 8550 2900 9350
Wire Wire Line
	2900 9350 2750 9350
Wire Wire Line
	3350 8650 2950 8650
Wire Wire Line
	2950 8650 2950 9700
Wire Wire Line
	2950 9700 2750 9700
$Comp
L power:GNDA #PWR0112
U 1 1
P 1450 9950
F 0 "#PWR0112" H 1450 9950 40  0001 C CNN
F 1 "GNDA" H 1450 9850 40  0000 C CNN
F 2 "" H 1450 9950 60  0000 C CNN
F 3 "" H 1450 9950 60  0000 C CNN
	1    1450 9950
	1    0    0    -1  
$EndComp
Wire Wire Line
	1450 7100 1600 7100
Wire Wire Line
	1600 7450 1450 7450
Connection ~ 1450 7450
Wire Wire Line
	1450 7450 1450 7100
Wire Wire Line
	1600 7850 1450 7850
Wire Wire Line
	1450 7450 1450 7850
Connection ~ 1450 7850
Wire Wire Line
	1450 7850 1450 8200
Wire Wire Line
	1600 8200 1450 8200
Connection ~ 1450 8200
Wire Wire Line
	1450 8200 1450 8600
Wire Wire Line
	1600 8600 1450 8600
Connection ~ 1450 8600
Wire Wire Line
	1450 8600 1450 8950
Wire Wire Line
	1600 8950 1450 8950
Connection ~ 1450 8950
Wire Wire Line
	1450 8950 1450 9350
Wire Wire Line
	1600 9350 1450 9350
Connection ~ 1450 9350
Wire Wire Line
	1450 9350 1450 9700
Wire Wire Line
	1600 9700 1450 9700
Connection ~ 1450 9700
Wire Wire Line
	1450 9700 1450 9950
Text Notes 1450 6750 0    157  ~ 0
LED´S
$Comp
L pinhead:PINHD-1X8 JP2
U 1 1
P 6950 7600
F 0 "JP2" V 6900 8250 50  0000 R CNN
F 1 "PINHD-1X8" V 6900 7150 50  0000 R CNN
F 2 "TerminalBlock_4Ucon:TerminalBlock_4Ucon_1x08_P3.50mm_Horizontal" H 6950 7750 50  0001 C CNN
F 3 "" H 6950 7600 50  0001 C CNN
	1    6950 7600
	0    -1   -1   0   
$EndComp
$Comp
L pinhead:PINHD-1X8 JP3
U 1 1
P 6950 8400
F 0 "JP3" V 6900 9050 50  0000 R CNN
F 1 "PINHD-1X8" V 6900 7950 50  0000 R CNN
F 2 "TerminalBlock_4Ucon:TerminalBlock_4Ucon_1x08_P3.50mm_Horizontal" H 6950 8550 50  0001 C CNN
F 3 "" H 6950 8400 50  0001 C CNN
	1    6950 8400
	0    -1   -1   0   
$EndComp
Wire Wire Line
	6550 7700 6550 8500
Wire Wire Line
	6650 8500 6650 7700
Wire Wire Line
	6750 7700 6750 8500
Wire Wire Line
	6850 8500 6850 7700
Wire Wire Line
	6950 7700 6950 8500
Wire Wire Line
	7050 8500 7050 7700
Wire Wire Line
	7150 7700 7150 8500
Wire Wire Line
	7250 8500 7250 7700
Text Notes 6100 7300 0    157  ~ 0
Teclado Matricial
$Comp
L device:R R31
U 1 1
P 6000 3450
F 0 "R31" V 6100 3450 40  0000 C CNN
F 1 "470" V 6000 3450 40  0000 C CNN
F 2 "Resistor_THT:R_Axial_DIN0204_L3.6mm_D1.6mm_P7.62mm_Horizontal" V 5930 3450 30  0001 C CNN
F 3 "" H 6000 3450 30  0000 C CNN
	1    6000 3450
	0    1    1    0   
$EndComp
$Comp
L device:LED D1
U 1 1
P 6250 3100
F 0 "D1" H 6300 3250 50  0000 R CNN
F 1 "LED" H 6300 3000 50  0000 R CNN
F 2 "LED_SMD:LED_0603_1608Metric_Castellated" H 5650 2650 60  0000 C CNN
F 3 "" H 6250 3100 60  0000 C CNN
	1    6250 3100
	0    -1   -1   0   
$EndComp
Wire Wire Line
	6250 3450 6250 3300
Wire Wire Line
	6250 2900 6250 2850
Connection ~ 6250 2850
Wire Wire Line
	6250 2850 6300 2850
$Comp
L power:+5VA #PWR0113
U 1 1
P 5600 3450
F 0 "#PWR0113" H 5600 3580 20  0001 C CNN
F 1 "+5VA" V 5600 3558 30  0000 L CNN
F 2 "" H 5600 3450 60  0000 C CNN
F 3 "" H 5600 3450 60  0000 C CNN
	1    5600 3450
	0    -1   -1   0   
$EndComp
Wire Wire Line
	5600 3450 5750 3450
$EndSCHEMATC
